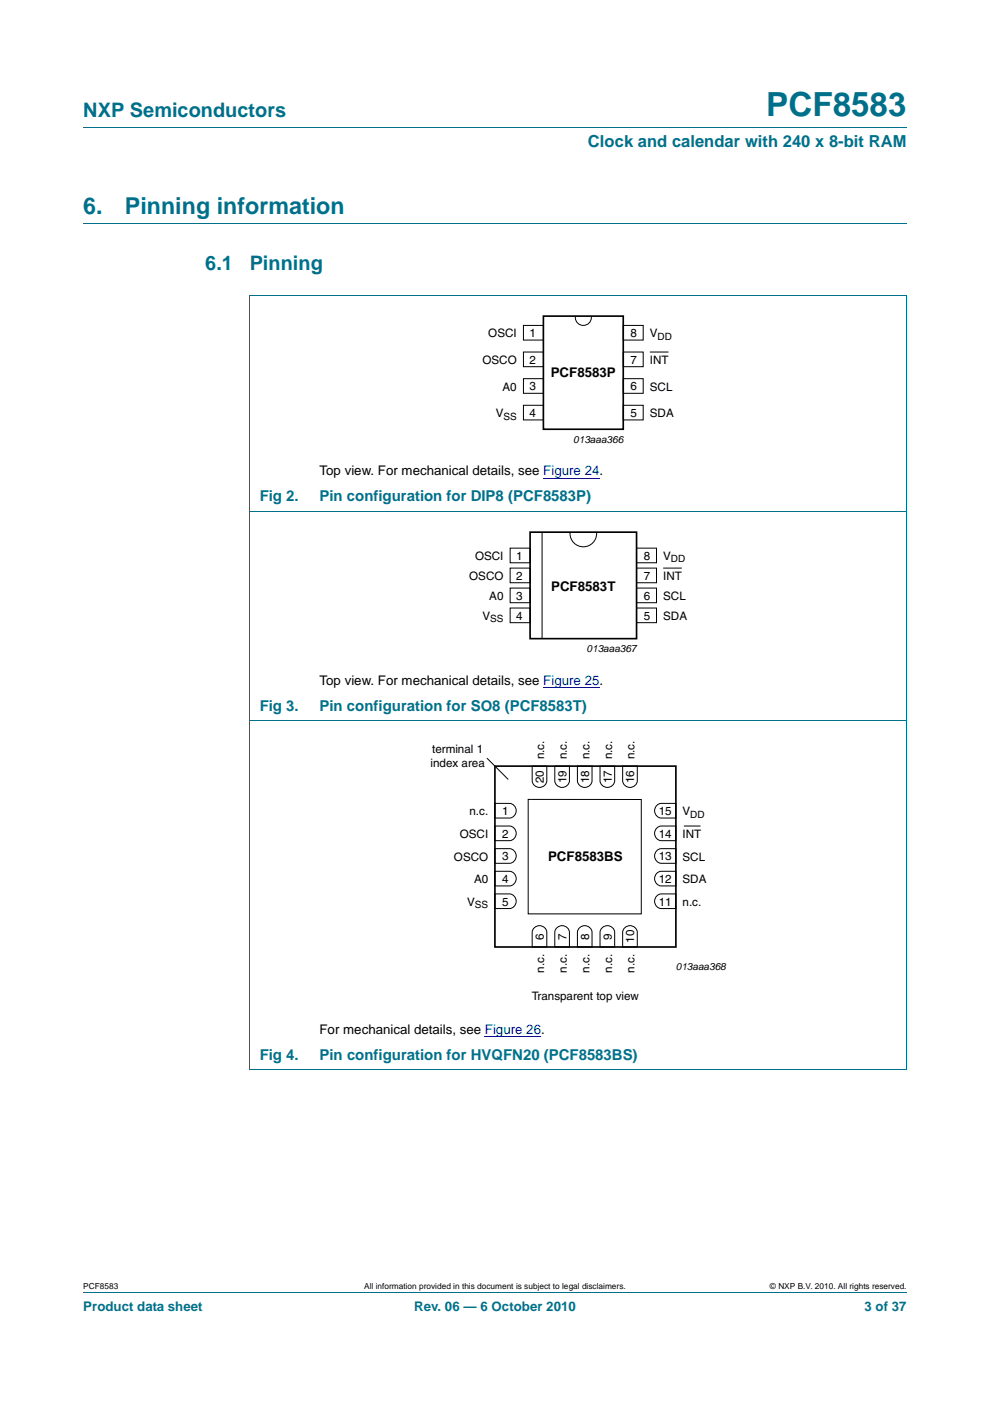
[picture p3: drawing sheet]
<svg xmlns="http://www.w3.org/2000/svg" width="210mm" height="297mm" viewBox="0 0 210 297" stroke-linecap="round" stroke-linejoin="round" font-family="sans-serif">
<path d="M17.7 27h174.6M17.7 47.4h174.6M52.9 62.6h139.4M53 62.7v164M192.3 62.7v164M52.9 108.4h139.4M52.9 152.8h139.4M52.9 226.8h139.4M17.7 273.9h174.6" fill="none" stroke="#00708a" stroke-width=".21"/>
<path d="M115.2 101.5h11.9M115.2 145.9h11.9M102.8 219.8h12" fill="none" stroke="#00f" stroke-width=".21"/>
<g fill="none" stroke="#000" stroke-width=".21">
<path d="M111 69h4.3v3.1h-4.3zM111 74.6h4.3v3.1h-4.3zM122 67a1.71 1.71 0 0 0 1.7 2 1.71 1.71 0 0 0 1.7-2M132.2 69h4.2v3.1h-4.2zM132.2 74.6h4.2v3.1h-4.2zM137.8 74.6h4M111 80.3h4.3v3.1h-4.3zM111 85.9h4.3v3.1h-4.3zM132.2 80.3h4.2v3.1h-4.2zM132.2 85.9h4.2v3.1h-4.2zM108.2 116.2h4.2v3.1h-4.2zM115 112.8v22.6"/>
<path d="M120.9 112.8a2.84 2.84 0 0 0 2.8 3.1 2.84 2.84 0 0 0 2.8-3.1M135 116.2h4.2v3.1h-4.2zM108.2 120.4h4.2v3.2h-4.2zM108.2 124.7h4.2v3.1h-4.2zM108.2 128.9h4.2v3.1h-4.2zM135 124.7h4.2v3.1h-4.2zM135 128.9h4.2v3.1h-4.2zM135 120.4h4.2v3.2h-4.2zM140.7 120.4h3.9M103.3 160.7l4.5 4.6M105 179.9h3.1a1.56 1.56 0 0 1 1.4 1.6 1.56 1.56 0 0 1-1.4 1.5h-3.1zM105 175.1h3.1a1.56 1.56 0 0 1 1.4 1.6 1.56 1.56 0 0 1-1.4 1.5h-3.1z"/>
<path d="M105 170.3h3.1a1.56 1.56 0 0 1 1.4 1.6 1.56 1.56 0 0 1-1.4 1.5h-3.1zM112 169.5h24v24.3h-24zM112.9 162.4h3.1v3.1a1.56 1.56 0 0 1-1.6 1.4 1.56 1.56 0 0 1-1.5-1.4zM117.7 162.4h3.1v3.1a1.56 1.56 0 0 1-1.6 1.4 1.56 1.56 0 0 1-1.5-1.4zM122.5 162.4h3.1v3.1a1.56 1.56 0 0 1-1.6 1.4 1.56 1.56 0 0 1-1.5-1.4zM127.3 162.4h3.1v3.1a1.56 1.56 0 0 1-1.6 1.4 1.56 1.56 0 0 1-1.5-1.4zM132.1 162.4h3.1v3.1a1.56 1.56 0 0 1-1.6 1.4 1.56 1.56 0 0 1-1.5-1.4zM139.4 175.5l.9-.4h3.1v3.1h-3.1a1.57 1.57 0 0 1-1.4-1.1 1.57 1.57 0 0 1 .5-1.6zM139.4 170.7l.9-.4h3.1v3.1h-3.1a1.57 1.57 0 0 1-1.4-1.1 1.57 1.57 0 0 1 .5-1.6zM145 175.1h3.6M105 189.5h3.1a1.56 1.56 0 0 1 1.4 1.6 1.56 1.56 0 0 1-1.4 1.5h-3.1zM105 184.7h3.1a1.56 1.56 0 0 1 1.4 1.6 1.56 1.56 0 0 1-1.4 1.5h-3.1z"/>
<path d="M113.2 196.8a1.57 1.57 0 0 1 1.7-.5 1.57 1.57 0 0 1 1.1 1.4v3.1h-3.1v-3.1zM118 196.8a1.57 1.57 0 0 1 1.7-.5 1.57 1.57 0 0 1 1.1 1.4v3.1h-3.1v-3.1zM122.8 196.8a1.57 1.57 0 0 1 1.7-.5 1.57 1.57 0 0 1 1.1 1.4v3.1h-3.1v-3.1zM127.6 196.8a1.57 1.57 0 0 1 1.7-.5 1.57 1.57 0 0 1 1.1 1.4v3.1h-3.1v-3.1zM132.4 196.8a1.57 1.57 0 0 1 1.7-.5 1.57 1.57 0 0 1 1.1 1.4v3.1h-3.1v-3.1zM139.4 189.8l.9-.3h3.1v3.1h-3.1a1.57 1.57 0 0 1-1.4-1.1 1.57 1.57 0 0 1 .5-1.7zM139.4 185.1l.9-.4h3.1v3.1h-3.1a1.57 1.57 0 0 1-1.4-1.1 1.57 1.57 0 0 1 .5-1.6zM139.4 180.3l.9-.4h3.1v3.1h-3.1a1.57 1.57 0 0 1-1.4-1.1 1.57 1.57 0 0 1 .5-1.6z"/>
</g>
<path d="M115.3 67h16.9v24h-16.9zM112.4 112.8h22.6v22.6h-22.6zM105 162.4h38.4v38.4h-38.4z" fill="none" stroke="#000" stroke-width=".35"/>
<text font-size="7" fill="#00708a" x="162.5" y="24.6">PCF8583</text>
<g font-size="4.9" fill="#00708a">
<text x="17.7" y="45.4">6.</text>
<text x="26.5" y="45.4">Pinning information</text>
</g>
<g font-size="4.2" fill="#00708a">
<text x="17.7" y="24.9">NXP Semiconductors</text>
<text x="43.5" y="57.3">6.1</text>
<text x="53" y="57.3">Pinning</text>
</g>
<text font-size="3.5" fill="#00708a" x="124.7" y="31.1">Clock and calendar with 240 x 8-bit RAM</text>
<g font-size="3.2" fill="#00708a">
<text x="55.1" y="106.3">Fig 2.</text>
<text x="67.8" y="106.3">Pin configuration for DIP8 (PCF8583P)</text>
<text x="55.1" y="150.7">Fig 3.</text>
<text x="67.8" y="150.7">Pin configuration for SO8 (PCF8583T)</text>
<text x="55.1" y="224.7">Fig 4.</text>
<text x="67.8" y="224.7">Pin configuration for HVQFN20 (PCF8583BS)</text>
</g>
<g font-size="2.8">
<text x="116.8" y="80">PCF8583P</text>
<text x="67.8" y="100.8">Top view. For mechanical details, see Figure 24.</text>
<text x="116.9" y="125.2">PCF8583T</text>
<text x="67.8" y="145.2">Top view. For mechanical details, see Figure 25.</text>
<text x="116.2" y="182.5">PCF8583BS</text>
<text x="67.8" y="219.1">For mechanical details, see Figure 26.</text>
</g>
<g font-size="2.8" fill="#00708a">
<text x="17.7" y="277.9">Product data sheet</text>
<text x="87.8" y="277.9">Rev. 06 — 6 October 2010</text>
<text x="183.4" y="277.9">3 of 37</text>
</g>
<g font-size="2.5">
<text x="103.6" y="71.5">OSCI</text>
<text x="112.3" y="71.5">1</text>
<text x="133.8" y="71.5">8</text>
<text x="137.8" y="71.5">V</text>
<text x="102.3" y="77.2">OSCO</text>
<text x="112.3" y="77.1">2</text>
<text x="133.8" y="77.1">7</text>
<text x="137.8" y="77.2">INT</text>
<text x="106.6" y="82.8">A0</text>
<text x="112.3" y="82.8">3</text>
<text x="133.8" y="82.8">6</text>
<text x="137.8" y="82.8">SCL</text>
<text x="105.1" y="88.5">V</text>
<text x="112.3" y="88.4">4</text>
<text x="133.8" y="88.4">5</text>
<text x="137.8" y="88.5">SDA</text>
<text x="100.8" y="118.8">OSCI</text>
<text x="109.5" y="118.7">1</text>
<text x="136.6" y="118.7">8</text>
<text x="140.7" y="118.8">V</text>
<text x="99.5" y="123">OSCO</text>
<text x="109.5" y="122.9">2</text>
<text x="136.6" y="122.9">7</text>
<text x="140.7" y="123">INT</text>
<text x="102.3" y="131.5">V</text>
<text x="103.8" y="127.2">A0</text>
<text x="109.5" y="127.2">3</text>
<text x="109.5" y="131.4">4</text>
<text x="136.6" y="127.2">6</text>
<text x="136.6" y="131.4">5</text>
<text x="140.7" y="131.5">SDA</text>
<text x="140.7" y="127.2">SCL</text>
<text x="91.6" y="159.6">terminal 1</text>
<text x="115.4" y="161" transform="rotate(-90 115.4 161)">n.c.</text>
<text x="120.2" y="161" transform="rotate(-90 120.2 161)">n.c.</text>
<text x="125" y="161" transform="rotate(-90 125 161)">n.c.</text>
<text x="129.8" y="161" transform="rotate(-90 129.8 161)">n.c.</text>
<text x="134.6" y="161" transform="rotate(-90 134.6 161)">n.c.</text>
<text x="91.3" y="162.6">index area</text>
<text x="115.3" y="166.1" transform="rotate(-90 115.3 166.1)">20</text>
<text x="120.1" y="166.1" transform="rotate(-90 120.1 166.1)">19</text>
<text x="124.9" y="166.1" transform="rotate(-90 124.9 166.1)">18</text>
<text x="129.7" y="166.1" transform="rotate(-90 129.7 166.1)">17</text>
<text x="134.5" y="166.1" transform="rotate(-90 134.5 166.1)">16</text>
<text x="99.6" y="172.9">n.c.</text>
<text x="106.5" y="172.8">1</text>
<text x="139.7" y="172.8">15</text>
<text x="144.8" y="172.9">V</text>
<text x="97.5" y="177.7">OSCI</text>
<text x="106.5" y="177.6">2</text>
<text x="139.7" y="177.6">14</text>
<text x="144.8" y="177.7">INT</text>
<text x="96.3" y="182.5">OSCO</text>
<text x="106.5" y="182.4">3</text>
<text x="139.7" y="182.4">13</text>
<text x="144.8" y="182.5">SCL</text>
<text x="100.5" y="187.3">A0</text>
<text x="106.5" y="192">5</text>
<text x="106.5" y="187.2">4</text>
<text x="139.7" y="192">11</text>
<text x="139.7" y="187.2">12</text>
<text x="144.8" y="187.3">SDA</text>
<text x="99.1" y="192.1">V</text>
<text x="144.8" y="192.1">n.c.</text>
<text x="115.3" y="199.2" transform="rotate(-90 115.3 199.2)">6</text>
<text x="120.1" y="199.2" transform="rotate(-90 120.1 199.2)">7</text>
<text x="124.9" y="199.2" transform="rotate(-90 124.9 199.2)">8</text>
<text x="129.7" y="199.2" transform="rotate(-90 129.7 199.2)">9</text>
<text x="134.5" y="199.9" transform="rotate(-90 134.5 199.9)">10</text>
<text x="115.4" y="206.2" transform="rotate(-90 115.4 206.2)">n.c.</text>
<text x="120.2" y="206.2" transform="rotate(-90 120.2 206.2)">n.c.</text>
<text x="125" y="206.2" transform="rotate(-90 125 206.2)">n.c.</text>
<text x="129.8" y="206.2" transform="rotate(-90 129.8 206.2)">n.c.</text>
<text x="134.6" y="206.2" transform="rotate(-90 134.6 206.2)">n.c.</text>
<text x="112.8" y="212.1">Transparent top view</text>
</g>
<g font-size="2.1">
<text x="139.5" y="72">DD</text>
<text x="106.8" y="89">SS</text>
<text x="121.6" y="93.8">013aaa366</text>
<text x="142.3" y="119.2">DD</text>
<text x="104" y="132">SS</text>
<text x="124.4" y="138.2">013aaa367</text>
<text x="146.4" y="173.4">DD</text>
<text x="100.7" y="192.6">SS</text>
<text x="143.4" y="205.6">013aaa368</text>
</g>
<g font-size="1.8">
<text x="17.7" y="273.3">PCF8583</text>
<text x="77.3" y="273.3">All information provided in this document is subject to legal disclaimers.</text>
<text x="163.3" y="273.3">© NXP B.V. 2010. All rights reserved.</text>
</g>
</svg>
